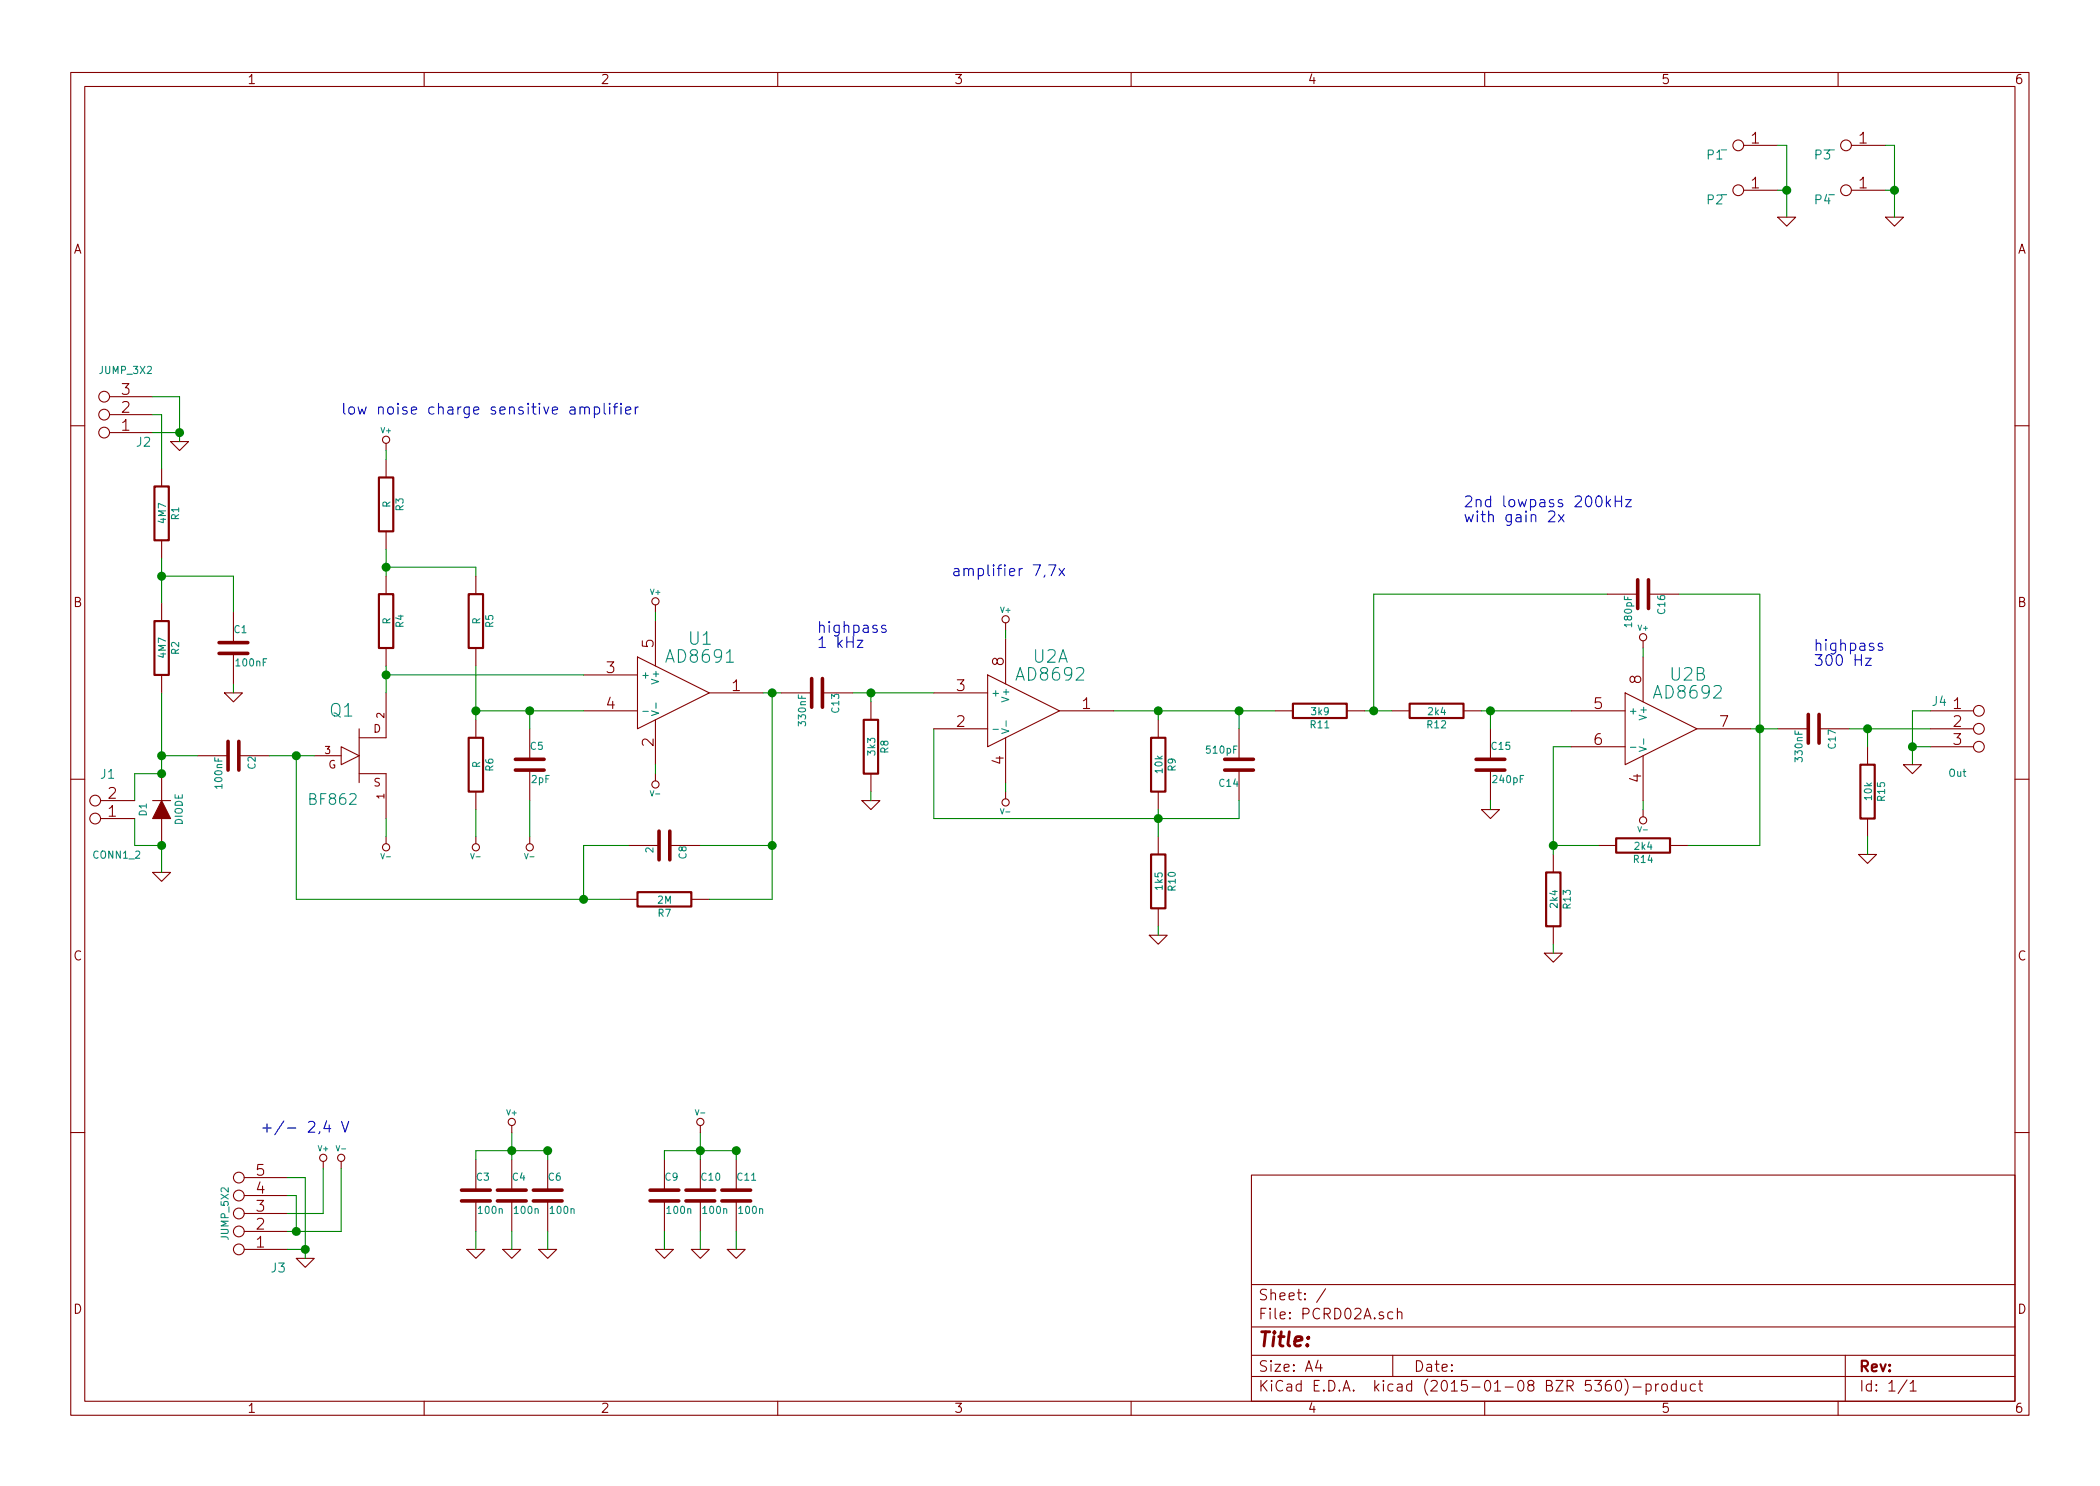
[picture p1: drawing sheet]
EESchema Schematic File Version 2
LIBS:MLAB_IO
LIBS:PCRD02A-cache
EELAYER 25 0
EELAYER END
$Descr A4 11693 8268
encoding utf-8
Sheet 1 1
Title ""
Date ""
Rev ""
Comp ""
Comment1 ""
Comment2 ""
Comment3 ""
Comment4 ""
$EndDescr
$Comp
L R R1
U 1 1
P 900 2850
F 0 "R1" V 980 2850 40  0000 C CNN
F 1 "4M7" V 907 2851 40  0000 C CNN
F 2 "MLAB_R:SMD-0805" V 830 2850 30  0001 C CNN
F 3 "" H 900 2850 30  0000 C CNN
	1    900  2850
	1    0    0    -1  
$EndComp
$Comp
L R R2
U 1 1
P 900 3600
F 0 "R2" V 980 3600 40  0000 C CNN
F 1 "4M7" V 907 3601 40  0000 C CNN
F 2 "MLAB_R:SMD-0805" V 830 3600 30  0001 C CNN
F 3 "" H 900 3600 30  0000 C CNN
	1    900  3600
	1    0    0    -1  
$EndComp
$Comp
L C C1
U 1 1
P 1300 3600
F 0 "C1" H 1300 3700 40  0000 L CNN
F 1 "100nF" H 1306 3515 40  0000 L CNN
F 2 "MLAB_R:SMD-0805" H 1338 3450 30  0001 C CNN
F 3 "" H 1300 3600 60  0000 C CNN
	1    1300 3600
	1    0    0    -1  
$EndComp
$Comp
L DIODE D1
U 1 1
P 900 4500
F 0 "D1" H 900 4600 40  0000 C CNN
F 1 "DIODE" H 900 4400 40  0000 C CNN
F 2 "" H 900 4500 60  0001 C CNN
F 3 "" H 900 4500 60  0000 C CNN
	1    900  4500
	0    -1   -1   0   
$EndComp
$Comp
L C C2
U 1 1
P 1300 4200
F 0 "C2" H 1300 4300 40  0000 L CNN
F 1 "100nF" H 1306 4115 40  0000 L CNN
F 2 "MLAB_R:SMD-0805" H 1338 4050 30  0001 C CNN
F 3 "" H 1300 4200 60  0000 C CNN
	1    1300 4200
	0    1    1    0   
$EndComp
$Comp
L JFET_N Q1
U 1 1
P 2000 4200
F 0 "Q1" H 1903 4450 70  0000 C CNN
F 1 "BF862" H 1853 3953 60  0000 C CNN
F 2 "MLAB_IO:SOT-23" H 2000 4200 60  0001 C CNN
F 3 "" H 2000 4200 60  0000 C CNN
	1    2000 4200
	1    0    0    -1  
$EndComp
$Comp
L R R4
U 1 1
P 2150 3450
F 0 "R4" V 2230 3450 40  0000 C CNN
F 1 "R" V 2157 3451 40  0000 C CNN
F 2 "MLAB_R:SMD-0805" V 2080 3450 30  0001 C CNN
F 3 "" H 2150 3450 30  0000 C CNN
	1    2150 3450
	1    0    0    -1  
$EndComp
$Comp
L R R3
U 1 1
P 2150 2800
F 0 "R3" V 2230 2800 40  0000 C CNN
F 1 "R" V 2157 2801 40  0000 C CNN
F 2 "MLAB_R:SMD-0805" V 2080 2800 30  0001 C CNN
F 3 "" H 2150 2800 30  0000 C CNN
	1    2150 2800
	1    0    0    -1  
$EndComp
$Comp
L R R5
U 1 1
P 2650 3450
F 0 "R5" V 2730 3450 40  0000 C CNN
F 1 "R" V 2657 3451 40  0000 C CNN
F 2 "MLAB_R:SMD-0805" V 2580 3450 30  0001 C CNN
F 3 "" H 2650 3450 30  0000 C CNN
	1    2650 3450
	1    0    0    -1  
$EndComp
$Comp
L R R6
U 1 1
P 2650 4250
F 0 "R6" V 2730 4250 40  0000 C CNN
F 1 "R" V 2657 4251 40  0000 C CNN
F 2 "MLAB_R:SMD-0805" V 2580 4250 30  0001 C CNN
F 3 "" H 2650 4250 30  0000 C CNN
	1    2650 4250
	1    0    0    -1  
$EndComp
$Comp
L AD8691 U1
U 1 1
P 3750 3850
F 0 "U1" H 3900 4150 70  0000 C CNN
F 1 "AD8691" H 3900 4050 70  0000 C CNN
F 2 "MLAB_IO:tsot-5" H 3750 3850 60  0001 C CNN
F 3 "" H 3750 3850 60  0000 C CNN
	1    3750 3850
	1    0    0    -1  
$EndComp
$Comp
L C C8
U 1 1
P 3700 4700
F 0 "C8" H 3700 4800 40  0000 L CNN
F 1 "2" H 3706 4615 40  0000 L CNN
F 2 "MLAB_C:C2pF" H 3738 4550 30  0001 C CNN
F 3 "" H 3700 4700 60  0000 C CNN
	1    3700 4700
	0    1    1    0   
$EndComp
$Comp
L R R7
U 1 1
P 3700 5000
F 0 "R7" V 3780 5000 40  0000 C CNN
F 1 "2M" V 3707 5001 40  0000 C CNN
F 2 "MLAB_R:SMD-0805" V 3630 5000 30  0001 C CNN
F 3 "" H 3700 5000 30  0000 C CNN
	1    3700 5000
	0    1    1    0   
$EndComp
$Comp
L R R9
U 1 1
P 6450 4250
F 0 "R9" V 6530 4250 40  0000 C CNN
F 1 "10k" V 6457 4251 40  0000 C CNN
F 2 "MLAB_R:SMD-0805" V 6380 4250 30  0001 C CNN
F 3 "" H 6450 4250 30  0000 C CNN
	1    6450 4250
	1    0    0    -1  
$EndComp
$Comp
L R R10
U 1 1
P 6450 4900
F 0 "R10" V 6530 4900 40  0000 C CNN
F 1 "1k5" V 6457 4901 40  0000 C CNN
F 2 "MLAB_R:SMD-0805" V 6380 4900 30  0001 C CNN
F 3 "" H 6450 4900 30  0000 C CNN
	1    6450 4900
	1    0    0    -1  
$EndComp
$Comp
L C C14
U 1 1
P 6900 4250
F 0 "C14" H 6900 4350 40  0000 L CNN
F 1 "510pF" H 6906 4165 40  0000 L CNN
F 2 "MLAB_R:SMD-0805" H 6938 4100 30  0001 C CNN
F 3 "" H 6900 4250 60  0000 C CNN
	1    6900 4250
	-1   0    0    1   
$EndComp
$Comp
L R R11
U 1 1
P 7350 3950
F 0 "R11" V 7430 3950 40  0000 C CNN
F 1 "3k9" V 7357 3951 40  0000 C CNN
F 2 "MLAB_R:SMD-0805" V 7280 3950 30  0001 C CNN
F 3 "" H 7350 3950 30  0000 C CNN
	1    7350 3950
	0    1    1    0   
$EndComp
$Comp
L R R12
U 1 1
P 8000 3950
F 0 "R12" V 8080 3950 40  0000 C CNN
F 1 "2k4" V 8007 3951 40  0000 C CNN
F 2 "MLAB_R:SMD-0805" V 7930 3950 30  0001 C CNN
F 3 "" H 8000 3950 30  0000 C CNN
	1    8000 3950
	0    1    1    0   
$EndComp
$Comp
L C C16
U 1 1
P 9150 3300
F 0 "C16" H 9150 3400 40  0000 L CNN
F 1 "180pF" H 9156 3215 40  0000 L CNN
F 2 "MLAB_R:SMD-0805" H 9188 3150 30  0001 C CNN
F 3 "" H 9150 3300 60  0000 C CNN
	1    9150 3300
	0    1    1    0   
$EndComp
$Comp
L C C15
U 1 1
P 8300 4250
F 0 "C15" H 8300 4350 40  0000 L CNN
F 1 "240pF" H 8306 4165 40  0000 L CNN
F 2 "MLAB_R:SMD-0805" H 8338 4100 30  0001 C CNN
F 3 "" H 8300 4250 60  0000 C CNN
	1    8300 4250
	1    0    0    -1  
$EndComp
$Comp
L R R14
U 1 1
P 9150 4700
F 0 "R14" V 9230 4700 40  0000 C CNN
F 1 "2k4" V 9157 4701 40  0000 C CNN
F 2 "MLAB_R:SMD-0805" V 9080 4700 30  0001 C CNN
F 3 "" H 9150 4700 30  0000 C CNN
	1    9150 4700
	0    1    1    0   
$EndComp
$Comp
L R R13
U 1 1
P 8650 5000
F 0 "R13" V 8730 5000 40  0000 C CNN
F 1 "2k4" V 8657 5001 40  0000 C CNN
F 2 "MLAB_R:SMD-0805" V 8580 5000 30  0001 C CNN
F 3 "" H 8650 5000 30  0000 C CNN
	1    8650 5000
	1    0    0    -1  
$EndComp
$Comp
L R R15
U 1 1
P 10400 4400
F 0 "R15" V 10480 4400 40  0000 C CNN
F 1 "10k" V 10407 4401 40  0000 C CNN
F 2 "MLAB_R:SMD-0805" V 10330 4400 30  0001 C CNN
F 3 "" H 10400 4400 30  0000 C CNN
	1    10400 4400
	1    0    0    -1  
$EndComp
$Comp
L C C17
U 1 1
P 10100 4050
F 0 "C17" H 10100 4150 40  0000 L CNN
F 1 "330nF" H 10106 3965 40  0000 L CNN
F 2 "MLAB_R:SMD-0805" H 10138 3900 30  0001 C CNN
F 3 "" H 10100 4050 60  0000 C CNN
	1    10100 4050
	0    1    1    0   
$EndComp
$Comp
L C C5
U 1 1
P 2950 4250
F 0 "C5" H 2950 4350 40  0000 L CNN
F 1 "2pF" H 2956 4165 40  0000 L CNN
F 2 "MLAB_C:C2pF" H 2988 4100 30  0001 C CNN
F 3 "" H 2950 4250 60  0000 C CNN
	1    2950 4250
	1    0    0    -1  
$EndComp
$Comp
L GND #PWR01
U 1 1
P 900 4850
F 0 "#PWR01" H 900 4850 30  0001 C CNN
F 1 "GND" H 900 4780 30  0001 C CNN
F 2 "" H 900 4850 60  0000 C CNN
F 3 "" H 900 4850 60  0000 C CNN
	1    900  4850
	1    0    0    -1  
$EndComp
$Comp
L V+ #PWR02
U 1 1
P 2150 2500
F 0 "#PWR02" H 2150 2600 30  0001 C CNN
F 1 "V+" H 2150 2610 30  0000 C CNN
F 2 "" H 2150 2500 60  0000 C CNN
F 3 "" H 2150 2500 60  0000 C CNN
	1    2150 2500
	1    0    0    -1  
$EndComp
$Comp
L V- #PWR03
U 1 1
P 2150 4650
F 0 "#PWR03" H 2150 4750 30  0001 C CNN
F 1 "V-" H 2150 4760 30  0000 C CNN
F 2 "" H 2150 4650 60  0000 C CNN
F 3 "" H 2150 4650 60  0000 C CNN
	1    2150 4650
	-1   0    0    1   
$EndComp
$Comp
L V- #PWR04
U 1 1
P 2650 4650
F 0 "#PWR04" H 2650 4750 30  0001 C CNN
F 1 "V-" H 2650 4760 30  0000 C CNN
F 2 "" H 2650 4650 60  0000 C CNN
F 3 "" H 2650 4650 60  0000 C CNN
	1    2650 4650
	-1   0    0    1   
$EndComp
$Comp
L V- #PWR05
U 1 1
P 2950 4650
F 0 "#PWR05" H 2950 4750 30  0001 C CNN
F 1 "V-" H 2950 4760 30  0000 C CNN
F 2 "" H 2950 4650 60  0000 C CNN
F 3 "" H 2950 4650 60  0000 C CNN
	1    2950 4650
	-1   0    0    1   
$EndComp
$Comp
L V- #PWR06
U 1 1
P 5600 4400
F 0 "#PWR06" H 5600 4500 30  0001 C CNN
F 1 "V-" H 5600 4510 30  0000 C CNN
F 2 "" H 5600 4400 60  0000 C CNN
F 3 "" H 5600 4400 60  0000 C CNN
	1    5600 4400
	-1   0    0    1   
$EndComp
$Comp
L V+ #PWR07
U 1 1
P 3650 3400
F 0 "#PWR07" H 3650 3500 30  0001 C CNN
F 1 "V+" H 3650 3510 30  0000 C CNN
F 2 "" H 3650 3400 60  0000 C CNN
F 3 "" H 3650 3400 60  0000 C CNN
	1    3650 3400
	1    0    0    -1  
$EndComp
$Comp
L C C13
U 1 1
P 4550 3850
F 0 "C13" H 4550 3950 40  0000 L CNN
F 1 "330nF" H 4556 3765 40  0000 L CNN
F 2 "MLAB_R:SMD-0805" H 4588 3700 30  0001 C CNN
F 3 "" H 4550 3850 60  0000 C CNN
	1    4550 3850
	0    1    1    0   
$EndComp
$Comp
L R R8
U 1 1
P 4850 4150
F 0 "R8" V 4930 4150 40  0000 C CNN
F 1 "3k3" V 4857 4151 40  0000 C CNN
F 2 "MLAB_R:SMD-0805" V 4780 4150 30  0001 C CNN
F 3 "" H 4850 4150 30  0000 C CNN
	1    4850 4150
	1    0    0    -1  
$EndComp
$Comp
L GND #PWR08
U 1 1
P 4850 4450
F 0 "#PWR08" H 4850 4450 30  0001 C CNN
F 1 "GND" H 4850 4380 30  0001 C CNN
F 2 "" H 4850 4450 60  0000 C CNN
F 3 "" H 4850 4450 60  0000 C CNN
	1    4850 4450
	1    0    0    -1  
$EndComp
$Comp
L GND #PWR09
U 1 1
P 10400 4750
F 0 "#PWR09" H 10400 4750 30  0001 C CNN
F 1 "GND" H 10400 4680 30  0001 C CNN
F 2 "" H 10400 4750 60  0000 C CNN
F 3 "" H 10400 4750 60  0000 C CNN
	1    10400 4750
	1    0    0    -1  
$EndComp
$Comp
L GND #PWR010
U 1 1
P 8650 5300
F 0 "#PWR010" H 8650 5300 30  0001 C CNN
F 1 "GND" H 8650 5230 30  0001 C CNN
F 2 "" H 8650 5300 60  0000 C CNN
F 3 "" H 8650 5300 60  0000 C CNN
	1    8650 5300
	1    0    0    -1  
$EndComp
$Comp
L GND #PWR011
U 1 1
P 6450 5200
F 0 "#PWR011" H 6450 5200 30  0001 C CNN
F 1 "GND" H 6450 5130 30  0001 C CNN
F 2 "" H 6450 5200 60  0000 C CNN
F 3 "" H 6450 5200 60  0000 C CNN
	1    6450 5200
	1    0    0    -1  
$EndComp
$Comp
L GND #PWR012
U 1 1
P 8300 4500
F 0 "#PWR012" H 8300 4500 30  0001 C CNN
F 1 "GND" H 8300 4430 30  0001 C CNN
F 2 "" H 8300 4500 60  0000 C CNN
F 3 "" H 8300 4500 60  0000 C CNN
	1    8300 4500
	1    0    0    -1  
$EndComp
$Comp
L GND #PWR013
U 1 1
P 1300 3850
F 0 "#PWR013" H 1300 3850 30  0001 C CNN
F 1 "GND" H 1300 3780 30  0001 C CNN
F 2 "" H 1300 3850 60  0000 C CNN
F 3 "" H 1300 3850 60  0000 C CNN
	1    1300 3850
	1    0    0    -1  
$EndComp
$Comp
L V- #PWR014
U 1 1
P 3650 4300
F 0 "#PWR014" H 3650 4400 30  0001 C CNN
F 1 "V-" H 3650 4410 30  0000 C CNN
F 2 "" H 3650 4300 60  0000 C CNN
F 3 "" H 3650 4300 60  0000 C CNN
	1    3650 4300
	-1   0    0    1   
$EndComp
$Comp
L V- #PWR015
U 1 1
P 9150 4500
F 0 "#PWR015" H 9150 4600 30  0001 C CNN
F 1 "V-" H 9150 4610 30  0000 C CNN
F 2 "" H 9150 4500 60  0000 C CNN
F 3 "" H 9150 4500 60  0000 C CNN
	1    9150 4500
	-1   0    0    1   
$EndComp
$Comp
L V+ #PWR016
U 1 1
P 9150 3600
F 0 "#PWR016" H 9150 3700 30  0001 C CNN
F 1 "V+" H 9150 3710 30  0000 C CNN
F 2 "" H 9150 3600 60  0000 C CNN
F 3 "" H 9150 3600 60  0000 C CNN
	1    9150 3600
	1    0    0    -1  
$EndComp
$Comp
L V+ #PWR017
U 1 1
P 5600 3500
F 0 "#PWR017" H 5600 3600 30  0001 C CNN
F 1 "V+" H 5600 3610 30  0000 C CNN
F 2 "" H 5600 3500 60  0000 C CNN
F 3 "" H 5600 3500 60  0000 C CNN
	1    5600 3500
	1    0    0    -1  
$EndComp
Text Notes 1900 2300 0    60   ~ 0
low noise charge sensitive amplifier
Text Notes 4550 3600 0    60   ~ 0
highpass\n1 kHz
Text Notes 5300 3200 0    60   ~ 0
amplifier 7,7x
Text Notes 8150 2900 0    60   ~ 0
2nd lowpass 200kHz\nwith gain 2x
Text Notes 10100 3700 0    60   ~ 0
highpass\n300 Hz
$Comp
L JUMP_5X2 J3
U 1 1
P 1200 6800
F 0 "J3" H 850 7050 50  0000 C CNN
F 1 "JUMP_5X2" V 1150 6750 40  0000 C CNN
F 2 "Hrebinky:Pin_Header_Straight_2x05" H 1200 6800 60  0001 C CNN
F 3 "" H 1200 6800 60  0000 C CNN
	1    1200 6800
	-1   0    0    1   
$EndComp
$Comp
L V+ #PWR018
U 1 1
P 1800 6500
F 0 "#PWR018" H 1800 6600 30  0001 C CNN
F 1 "V+" H 1800 6610 30  0000 C CNN
F 2 "" H 1800 6500 60  0000 C CNN
F 3 "" H 1800 6500 60  0000 C CNN
	1    1800 6500
	1    0    0    -1  
$EndComp
$Comp
L V- #PWR019
U 1 1
P 1900 6500
F 0 "#PWR019" H 1900 6600 30  0001 C CNN
F 1 "V-" H 1900 6610 30  0000 C CNN
F 2 "" H 1900 6500 60  0000 C CNN
F 3 "" H 1900 6500 60  0000 C CNN
	1    1900 6500
	1    0    0    -1  
$EndComp
$Comp
L GND #PWR020
U 1 1
P 1700 7000
F 0 "#PWR020" H 1700 7000 30  0001 C CNN
F 1 "GND" H 1700 6930 30  0001 C CNN
F 2 "" H 1700 7000 60  0000 C CNN
F 3 "" H 1700 7000 60  0000 C CNN
	1    1700 7000
	1    0    0    -1  
$EndComp
Wire Wire Line
	900  2300 900  2600
Wire Wire Line
	900  3100 900  3350
Wire Wire Line
	900  3850 900  4300
Wire Wire Line
	900  4850 900  4700
Wire Wire Line
	1100 4200 900  4200
Connection ~ 900  4200
Wire Wire Line
	900  3200 1300 3200
Wire Wire Line
	1300 3200 1300 3400
Connection ~ 900  3200
Wire Wire Line
	1300 3850 1300 3800
Wire Wire Line
	1500 4200 1750 4200
Wire Wire Line
	2150 3850 2150 3700
Wire Wire Line
	2150 3200 2150 3050
Wire Wire Line
	2150 2550 2150 2500
Wire Wire Line
	2150 3150 2650 3150
Wire Wire Line
	2650 3150 2650 3200
Connection ~ 2150 3150
Connection ~ 2150 3750
Wire Wire Line
	2650 4000 2650 3700
Wire Wire Line
	2650 3950 3250 3950
Connection ~ 2650 3950
Wire Wire Line
	2950 4050 2950 3950
Connection ~ 2950 3950
Wire Wire Line
	2150 4650 2150 4550
Wire Wire Line
	2650 4650 2650 4500
Wire Wire Line
	2950 4650 2950 4450
Wire Wire Line
	3650 4300 3650 4250
Wire Wire Line
	3250 3750 2150 3750
Wire Wire Line
	3650 3450 3650 3400
Wire Wire Line
	1650 4200 1650 5000
Wire Wire Line
	1650 5000 3450 5000
Connection ~ 1650 4200
Wire Wire Line
	4250 3850 4350 3850
Wire Wire Line
	4300 3850 4300 5000
Wire Wire Line
	4300 5000 3950 5000
Wire Wire Line
	3900 4700 4300 4700
Connection ~ 4300 4700
Wire Wire Line
	3500 4700 3250 4700
Wire Wire Line
	3250 4700 3250 5000
Connection ~ 3250 5000
Connection ~ 4300 3850
Wire Wire Line
	4750 3850 5200 3850
Wire Wire Line
	4850 3850 4850 3900
Connection ~ 4850 3850
Wire Wire Line
	6200 3950 7100 3950
Wire Wire Line
	6450 3950 6450 4000
Wire Wire Line
	5200 4050 5200 4550
Wire Wire Line
	5200 4550 6900 4550
Wire Wire Line
	6450 4500 6450 4650
Connection ~ 6450 4550
Connection ~ 6450 3950
Wire Wire Line
	6900 4050 6900 3950
Connection ~ 6900 3950
Wire Wire Line
	6900 4550 6900 4450
Wire Wire Line
	7600 3950 7750 3950
Wire Wire Line
	8250 3950 8750 3950
Wire Wire Line
	8300 4050 8300 3950
Connection ~ 8300 3950
Wire Wire Line
	8650 4750 8650 4150
Wire Wire Line
	8650 4150 8750 4150
Wire Wire Line
	8900 4700 8650 4700
Connection ~ 8650 4700
Wire Wire Line
	9750 4050 9900 4050
Wire Wire Line
	9400 4700 9800 4700
Wire Wire Line
	9800 4700 9800 3300
Connection ~ 9800 4050
Wire Wire Line
	7650 3950 7650 3300
Wire Wire Line
	7650 3300 8950 3300
Connection ~ 7650 3950
Wire Wire Line
	9800 3300 9350 3300
Wire Wire Line
	10300 4050 10750 4050
Wire Wire Line
	10400 4150 10400 4050
Connection ~ 10400 4050
Wire Wire Line
	10400 4750 10400 4650
Wire Wire Line
	8650 5300 8650 5250
Wire Wire Line
	6450 5200 6450 5150
Wire Wire Line
	4850 4450 4850 4400
Wire Wire Line
	8300 4500 8300 4450
Wire Wire Line
	5600 4400 5600 4350
Wire Wire Line
	5600 3550 5600 3500
Wire Wire Line
	9150 4500 9150 4450
Wire Wire Line
	9150 3650 9150 3600
Wire Wire Line
	1600 6650 1650 6650
Wire Wire Line
	1650 6650 1650 6850
Connection ~ 1650 6850
Wire Wire Line
	1800 6500 1800 6750
Wire Wire Line
	1800 6750 1600 6750
Wire Wire Line
	1600 6550 1700 6550
Wire Wire Line
	1700 6550 1700 7000
Wire Wire Line
	1600 6950 1700 6950
Connection ~ 1700 6950
Text Notes 1450 6300 0    60   ~ 0
+/- 2,4 V
Wire Wire Line
	1600 6850 1900 6850
Wire Wire Line
	1900 6850 1900 6500
$Comp
L _ P1
U 1 1
P 9600 750
F 0 "P1" H 9650 850 50  0000 C CNN
F 1 "_" H 9600 800 40  0000 C CNN
F 2 "Dira:MountingHole_3mm" H 9850 600 60  0001 C CNN
F 3 "" H 9850 600 60  0000 C CNN
	1    9600 750 
	-1   0    0    1   
$EndComp
$Comp
L _ P2
U 1 1
P 9600 1000
F 0 "P2" H 9650 1100 50  0000 C CNN
F 1 "_" H 9600 1050 40  0000 C CNN
F 2 "Dira:MountingHole_3mm" H 9850 850 60  0001 C CNN
F 3 "" H 9850 850 60  0000 C CNN
	1    9600 1000
	-1   0    0    1   
$EndComp
$Comp
L _ P3
U 1 1
P 10200 750
F 0 "P3" H 10250 850 50  0000 C CNN
F 1 "_" H 10200 800 40  0000 C CNN
F 2 "Dira:MountingHole_3mm" H 10450 600 60  0001 C CNN
F 3 "" H 10450 600 60  0000 C CNN
	1    10200 750 
	-1   0    0    1   
$EndComp
$Comp
L _ P4
U 1 1
P 10200 1000
F 0 "P4" H 10250 1100 50  0000 C CNN
F 1 "_" H 10200 1050 40  0000 C CNN
F 2 "Dira:MountingHole_3mm" H 10450 850 60  0001 C CNN
F 3 "" H 10450 850 60  0000 C CNN
	1    10200 1000
	-1   0    0    1   
$EndComp
$Comp
L GND #PWR021
U 1 1
P 9950 1200
F 0 "#PWR021" H 9950 1200 30  0001 C CNN
F 1 "GND" H 9950 1130 30  0001 C CNN
F 2 "" H 9950 1200 60  0000 C CNN
F 3 "" H 9950 1200 60  0000 C CNN
	1    9950 1200
	1    0    0    -1  
$EndComp
$Comp
L GND #PWR022
U 1 1
P 10550 1200
F 0 "#PWR022" H 10550 1200 30  0001 C CNN
F 1 "GND" H 10550 1130 30  0001 C CNN
F 2 "" H 10550 1200 60  0000 C CNN
F 3 "" H 10550 1200 60  0000 C CNN
	1    10550 1200
	1    0    0    -1  
$EndComp
Wire Wire Line
	9900 800  9950 800 
Wire Wire Line
	9950 800  9950 1200
Wire Wire Line
	9900 1050 9950 1050
Connection ~ 9950 1050
Wire Wire Line
	10500 800  10550 800 
Wire Wire Line
	10550 800  10550 1200
Wire Wire Line
	10500 1050 10550 1050
Connection ~ 10550 1050
$Comp
L JUMP_3X2 J2
U 1 1
P 450 2250
F 0 "J2" H 100 2450 50  0000 C CNN
F 1 "JUMP_3X2" H 200 2050 40  0000 C CNN
F 2 "Hrebinky:Pin_Header_Straight_2x03" H 450 2250 60  0001 C CNN
F 3 "" H 450 2250 60  0000 C CNN
	1    450  2250
	-1   0    0    1   
$EndComp
Wire Wire Line
	850  2300 900  2300
Wire Wire Line
	850  2400 1000 2400
Wire Wire Line
	850  2200 1000 2200
$Comp
L GND #PWR023
U 1 1
P 1000 2450
F 0 "#PWR023" H 1000 2450 30  0001 C CNN
F 1 "GND" H 1000 2380 30  0001 C CNN
F 2 "" H 1000 2450 60  0000 C CNN
F 3 "" H 1000 2450 60  0000 C CNN
	1    1000 2450
	1    0    0    -1  
$EndComp
Wire Wire Line
	1000 2200 1000 2450
Connection ~ 1000 2400
$Comp
L JUMP_3X2 J4
U 1 1
P 11150 4100
F 0 "J4" H 10800 4300 50  0000 C CNN
F 1 "Out" H 10900 3900 40  0000 C CNN
F 2 "Hrebinky:Pin_Header_Straight_2x03" H 11150 4100 60  0001 C CNN
F 3 "" H 11150 4100 60  0000 C CNN
	1    11150 4100
	1    0    0    -1  
$EndComp
Wire Wire Line
	10750 3950 10650 3950
Wire Wire Line
	10650 3950 10650 4250
Wire Wire Line
	10650 4150 10750 4150
$Comp
L GND #PWR024
U 1 1
P 10650 4250
F 0 "#PWR024" H 10650 4250 30  0001 C CNN
F 1 "GND" H 10650 4180 30  0001 C CNN
F 2 "" H 10650 4250 60  0000 C CNN
F 3 "" H 10650 4250 60  0000 C CNN
	1    10650 4250
	1    0    0    -1  
$EndComp
Connection ~ 10650 4150
Wire Wire Line
	750  4300 750  4450
Wire Wire Line
	900  4300 750  4300
Wire Wire Line
	750  4550 750  4700
Wire Wire Line
	750  4700 900  4700
Connection ~ 900  4700
Connection ~ 900  4300
$Comp
L C C6
U 1 1
P 3050 6650
F 0 "C6" H 3050 6750 40  0000 L CNN
F 1 "100n" H 3056 6565 40  0000 L CNN
F 2 "MLAB_R:SMD-0805" H 3088 6500 30  0001 C CNN
F 3 "" H 3050 6650 60  0000 C CNN
	1    3050 6650
	1    0    0    -1  
$EndComp
$Comp
L GND #PWR025
U 1 1
P 3050 6950
F 0 "#PWR025" H 3050 6950 30  0001 C CNN
F 1 "GND" H 3050 6880 30  0001 C CNN
F 2 "" H 3050 6950 60  0000 C CNN
F 3 "" H 3050 6950 60  0000 C CNN
	1    3050 6950
	1    0    0    -1  
$EndComp
$Comp
L C C3
U 1 1
P 2650 6650
F 0 "C3" H 2650 6750 40  0000 L CNN
F 1 "100n" H 2656 6565 40  0000 L CNN
F 2 "MLAB_R:SMD-0805" H 2688 6500 30  0001 C CNN
F 3 "" H 2650 6650 60  0000 C CNN
	1    2650 6650
	1    0    0    -1  
$EndComp
$Comp
L C C4
U 1 1
P 2850 6650
F 0 "C4" H 2850 6750 40  0000 L CNN
F 1 "100n" H 2856 6565 40  0000 L CNN
F 2 "MLAB_R:SMD-0805" H 2888 6500 30  0001 C CNN
F 3 "" H 2850 6650 60  0000 C CNN
	1    2850 6650
	1    0    0    -1  
$EndComp
$Comp
L GND #PWR026
U 1 1
P 2850 6950
F 0 "#PWR026" H 2850 6950 30  0001 C CNN
F 1 "GND" H 2850 6880 30  0001 C CNN
F 2 "" H 2850 6950 60  0000 C CNN
F 3 "" H 2850 6950 60  0000 C CNN
	1    2850 6950
	1    0    0    -1  
$EndComp
$Comp
L GND #PWR027
U 1 1
P 2650 6950
F 0 "#PWR027" H 2650 6950 30  0001 C CNN
F 1 "GND" H 2650 6880 30  0001 C CNN
F 2 "" H 2650 6950 60  0000 C CNN
F 3 "" H 2650 6950 60  0000 C CNN
	1    2650 6950
	1    0    0    -1  
$EndComp
Wire Wire Line
	2650 6850 2650 6950
Wire Wire Line
	2850 6850 2850 6950
Wire Wire Line
	3050 6850 3050 6950
Wire Wire Line
	2650 6450 2650 6400
Wire Wire Line
	2850 6300 2850 6450
Connection ~ 2850 6400
Wire Wire Line
	3050 6450 3050 6400
Connection ~ 3050 6400
$Comp
L V+ #PWR028
U 1 1
P 2850 6300
F 0 "#PWR028" H 2850 6400 30  0001 C CNN
F 1 "V+" H 2850 6410 30  0000 C CNN
F 2 "" H 2850 6300 60  0000 C CNN
F 3 "" H 2850 6300 60  0000 C CNN
	1    2850 6300
	1    0    0    -1  
$EndComp
$Comp
L C C11
U 1 1
P 4100 6650
F 0 "C11" H 4100 6750 40  0000 L CNN
F 1 "100n" H 4106 6565 40  0000 L CNN
F 2 "MLAB_R:SMD-0805" H 4138 6500 30  0001 C CNN
F 3 "" H 4100 6650 60  0000 C CNN
	1    4100 6650
	1    0    0    -1  
$EndComp
$Comp
L GND #PWR029
U 1 1
P 4100 6950
F 0 "#PWR029" H 4100 6950 30  0001 C CNN
F 1 "GND" H 4100 6880 30  0001 C CNN
F 2 "" H 4100 6950 60  0000 C CNN
F 3 "" H 4100 6950 60  0000 C CNN
	1    4100 6950
	1    0    0    -1  
$EndComp
$Comp
L C C9
U 1 1
P 3700 6650
F 0 "C9" H 3700 6750 40  0000 L CNN
F 1 "100n" H 3706 6565 40  0000 L CNN
F 2 "MLAB_R:SMD-0805" H 3738 6500 30  0001 C CNN
F 3 "" H 3700 6650 60  0000 C CNN
	1    3700 6650
	1    0    0    -1  
$EndComp
$Comp
L C C10
U 1 1
P 3900 6650
F 0 "C10" H 3900 6750 40  0000 L CNN
F 1 "100n" H 3906 6565 40  0000 L CNN
F 2 "MLAB_R:SMD-0805" H 3938 6500 30  0001 C CNN
F 3 "" H 3900 6650 60  0000 C CNN
	1    3900 6650
	1    0    0    -1  
$EndComp
$Comp
L GND #PWR030
U 1 1
P 3900 6950
F 0 "#PWR030" H 3900 6950 30  0001 C CNN
F 1 "GND" H 3900 6880 30  0001 C CNN
F 2 "" H 3900 6950 60  0000 C CNN
F 3 "" H 3900 6950 60  0000 C CNN
	1    3900 6950
	1    0    0    -1  
$EndComp
$Comp
L GND #PWR031
U 1 1
P 3700 6950
F 0 "#PWR031" H 3700 6950 30  0001 C CNN
F 1 "GND" H 3700 6880 30  0001 C CNN
F 2 "" H 3700 6950 60  0000 C CNN
F 3 "" H 3700 6950 60  0000 C CNN
	1    3700 6950
	1    0    0    -1  
$EndComp
Wire Wire Line
	3700 6850 3700 6950
Wire Wire Line
	3900 6850 3900 6950
Wire Wire Line
	4100 6850 4100 6950
Wire Wire Line
	3700 6450 3700 6400
Wire Wire Line
	3900 6300 3900 6450
Connection ~ 3900 6400
Wire Wire Line
	4100 6450 4100 6400
Connection ~ 4100 6400
$Comp
L V- #PWR032
U 1 1
P 3900 6300
F 0 "#PWR032" H 3900 6400 30  0001 C CNN
F 1 "V-" H 3900 6410 30  0000 C CNN
F 2 "" H 3900 6300 60  0000 C CNN
F 3 "" H 3900 6300 60  0000 C CNN
	1    3900 6300
	1    0    0    -1  
$EndComp
$Comp
L CONN1_2 J1
U 1 1
P 450 4500
F 0 "J1" H 300 4300 50  0000 C CNN
F 1 "CONN1_2" H 250 4750 40  0000 C CNN
F 2 "Hrebinky:CONN_3_2" H 500 4450 60  0001 C CNN
F 3 "" H 500 4450 60  0000 C CNN
	1    450  4500
	-1   0    0    1   
$EndComp
$Comp
L AD8692 U2
U 1 1
P 5700 3950
F 0 "U2" H 5850 4250 70  0000 C CNN
F 1 "AD8692" H 5850 4150 70  0000 C CNN
F 2 "SMD_Packages:SOIC-8-N" H 5700 3950 60  0001 C CNN
F 3 "" H 5700 3950 60  0000 C CNN
	1    5700 3950
	1    0    0    -1  
$EndComp
$Comp
L AD8692 U2
U 2 1
P 9250 4050
F 0 "U2" H 9400 4350 70  0000 C CNN
F 1 "AD8692" H 9400 4250 70  0000 C CNN
F 2 "SMD_Packages:SOIC-8-N" H 9250 4050 60  0001 C CNN
F 3 "" H 9250 4050 60  0000 C CNN
	2    9250 4050
	1    0    0    -1  
$EndComp
Wire Wire Line
	3050 6400 2650 6400
Wire Wire Line
	4100 6400 3700 6400
$EndSCHEMATC
